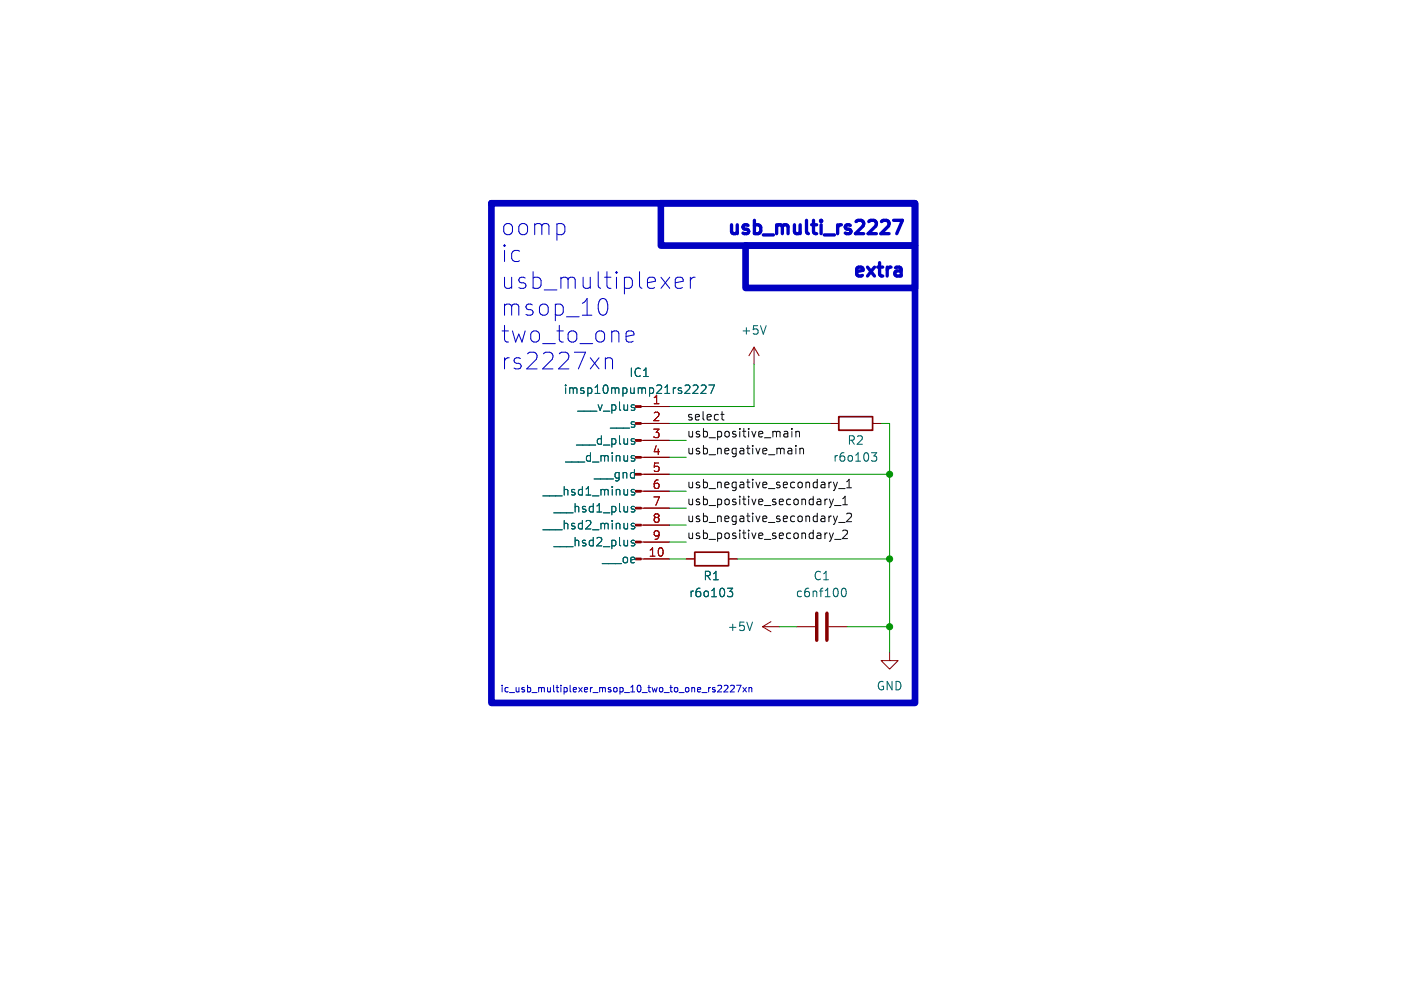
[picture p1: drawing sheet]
<svg xmlns="http://www.w3.org/2000/svg" width="210mm" height="148mm" viewBox="0 0 210 148" stroke-linecap="round" stroke-linejoin="round" font-family="sans-serif">
<path d="M125.7 62.5h5.1v2h-5.1zM104.1 82.8h5.1v2h-5.1z" fill="none" stroke="#840000" stroke-width=".25"/>
<g fill="none" stroke="#840000" stroke-width=".15">
<path d="M113 52.1l-.7 1.2M113 52.1v2.5M113 52.1l.8 1.2M96.1 63.5h4.2M96.1 78.7h4.2M96.1 76.2h4.2M96.1 73.7h4.2M96.1 71.1h4.2M96.1 68.6h4.2M96.1 66h4.2M96.1 61h4.2M124.5 63.5h1.2"/>
<path d="M130.8 63.5h1.3M96.1 83.8h4.2M96.1 81.3h4.2M102.9 83.8h1.2M109.2 83.8h1.3M114.3 94l1.3 .7M114.3 94h2.5M115.6 93.2l-1.3 .8M119.4 94h2.8M124.2 94h2.8M133.3 97.8v1.3h1.3l-1.3 1.2-1.2-1.2h1.2"/>
</g>
<g fill="none" stroke="#006464" stroke-width=".15">
<path d="M103.9 57.9l.5-.2 .2 .2v.2l-.8 .9h.8M105.1 57.9l.5-.2 .2 .2v.2l-.8 .9h.8M106.3 57.7h.8l-.5 1.3M114.8 48.8l-.4 1.3M94.8 68.7l.3 .1 .1 .2-.2 .2h-.3M94.8 68.3l.3 .1M95 61.1l.2 .2-.2 .2M95 66.2l.2 .2-.2 .2M95 60.7l.1 .1M95 65.8h.1M95.1 73.5l-.3-.1-.2 .2 .1 .2 .4 .1v.3h-.5M95.1 76l-.3-.1-.2 .2 .1 .2 .4 .1v.3h-.5"/>
<path d="M95.1 78.5h-.3l-.2 .2 .1 .1 .4 .2v.3h-.5M130.6 67.9h.8l-.4 .5 .4 .1v.4l-.2 .3h-.4M95.1 81.1l-.3-.1-.2 .2 .1 .2 .4 .1v.3h-.5M109 88.2h.8l-.4 .5 .4 .1v.4l-.2 .3h-.4M112.8 93.3l-.4 1.3M126.2 88.3l.2-.1a.69 .69 0 0 1 .5 .5 .69 .69 0 0 1-.2 .7l-.2 .1a.68 .68 0 0 1-.3-1.2z"/>
</g>
<g fill="#840000" stroke="#840000" stroke-width=".15">
<path d="M95.2 83.7h.9v.2h-.9z"/>
<path d="M95.2 81.2h.9v.2h-.9z"/>
<path d="M95.2 78.6h.9v.3h-.9z"/>
<path d="M95.2 76.1h.9v.2h-.9z"/>
<path d="M95.2 73.5h.9v.3h-.9z"/>
<path d="M95.2 71h.9v.2h-.9z"/>
<path d="M95.2 68.5h.9v.2h-.9z"/>
<path d="M95.2 65.9h.9v.3h-.9z"/>
<path d="M95.2 63.4h.9v.2h-.9z"/>
<path d="M95.2 60.8h.9v.3h-.9z"/>
</g>
<path d="M122.4 91.9v4.1M124 91.9v4.1" fill="none" stroke="#840000" stroke-width=".51"/>
<g fill="none" stroke="#0f0f0f" stroke-width=".15">
<path d="M108.1 62.1h.4M108.2 61.7v1.1l.3 .2M117.9 64.7l.2 .2v.6M118.1 65.5h-.1M118.1 65h-.1M118.7 64.3v.1M118.7 64.7v.8M119.3 64.7v.8M119.3 66.8v.1M119.3 67.2v.9M119.3 64.8l.2-.1h.3v.8M119.9 67.2v.9"/>
<path d="M119.9 67.3l.2-.1 .3 .1v.8M124.3 74.8l.3 .9M124.3 79.9l.3 .9M124.6 75.7l-.1 .3-.2 .1M124.9 74.8l-.3 .9M124.9 72.3l.3 .8M124.9 77.4l.3 .8M124.9 79.9l-.3 .9M125.1 75.8h1M125.2 73.1l-.1 .3-.2 .2M125.2 78.2l-.1 .3-.2 .2M125.5 72.3l-.3 .8"/>
<path d="M125.5 77.4l-.3 .8M125.7 73.3h1M125.7 78.3h1M126.3 75.7h.7M126.3 74.8l.4-.4v1.3M126.3 79.6l.5-.1 .2 .1v.3l-.7 .9h.7M126.9 73.1h.7M126.9 72.2l.4-.3v1.2M126.9 77.1l.5-.1 .2 .1v.2l-.7 .9h.7M124.6 80.8l-.1 .3-.2 .1M125.1 80.9h1"/>
</g>
<g fill="none" stroke="#0000c2" stroke-width=".15">
<path d="M90.7 53.6v1.7M90.7 53.9a.62 .62 0 0 1 1.1 .1v1.3M91 45.2a1.47 1.47 0 0 1-.5 2.1h-.2M94 51.2l.2 .1h.5l.2-.1M94 49.7l.2-.1h.5l.2 .1 .1 .5-1.2 .3M101.2 42.4l1.2-.2-.1-.5-.2-.1h-.5l-.3 .1-.1 .2v1l.1 .2 .3 .1h.5l.2-.1M103.5 41.6v1.6M104.2 41.6a.64 .64 0 0 0-.7 .5M107.7 102.8h.4l.1 .2-.6 .8h.6M108.6 102.9l.3-.1 .2 .2-.6 .8h.6M109.5 102.9l.4-.1 .2 .2-.6 .8h.6M110.4 102.8h.7l-.5 1"/>
<path d="M111.4 103.1l.5 .7M111.9 103.1l-.5 .7M112.3 103.1v.7M112.3 103.2l.1-.1h.2l.1 .7"/>
</g>
<path d="M132.4 33h.5a.54 .54 0 0 1 .3 .9l-1.2 1.1h1.3M133.9 33h1.4l-.9 2M134.8 40.1l.3 .2v1.1M135.1 41.3l-.7 .1M135.1 40.5l-.7 .1" fill="none" stroke="#0000c2" stroke-width=".5"/>
<path d="M73.7 30.5h63.5v74.9h-63.5zM99.1 30.5h38.1v6.3h-38.1zM111.8 36.8h25.4v6.4h-25.4z" fill="none" stroke="#0000c2" stroke-width="1"/>
<g fill="none" stroke="#009600" stroke-width=".15">
<path d="M113 54.6v6.4h-12.7M100.3 73.7h2.6M100.3 78.7h2.6M100.3 68.6h2.6M100.3 63.5h24.2M100.3 66h2.6M100.3 71.1h33M100.3 76.2h2.6M132.1 63.5h1.2v34.3M100.3 83.8h2.6M100.3 81.3h2.6M110.5 83.8h22.8"/>
<path d="M116.8 94h2.6M127 94h6.3"/>
</g>
<g fill="#009600" stroke="#009600" stroke-width=".15">
<circle cx="133.3" cy="71.1" r=".46"/>
<circle cx="133.3" cy="83.8" r=".46"/>
<circle cx="133.3" cy="94" r=".46"/>
</g>
<g font-size="3.5" fill="#0000c2">
<text x="74.9" y="35.5">oomp</text>
<text x="74.9" y="39.5">ic</text>
<text x="74.9" y="43.6">usb_multiplexer</text>
<text x="74.9" y="47.6">msop_10</text>
<text x="74.9" y="51.6">two_to_one</text>
<text x="74.9" y="55.6">rs2227xn</text>
</g>
<g font-size="2.8" fill="#0000c2">
<text x="108.4" y="35.3">usb_multi_rs2227</text>
<text x="127.3" y="41.7">extra</text>
</g>
<g font-size="1.8" fill="#006464">
<text x="111" y="50.4">+5V</text>
<text x="84.4" y="59.3">imsp10mpump21rs2227</text>
<text x="94.2" y="56.7">IC1</text>
<text x="86.5" y="61.8">___v_plus</text>
<text x="91.4" y="64.4">___s</text>
<text x="84.7" y="69.4">___d_minus</text>
<text x="86.3" y="66.9">___d_plus</text>
<text x="89" y="72">___gnd</text>
<text x="124.8" y="69.4">r6o103</text>
<text x="126.9" y="66.9">R2</text>
<text x="81.3" y="74.5">___hsd1_minus</text>
<text x="82.9" y="77.1">___hsd1_plus</text>
<text x="81.3" y="79.6">___hsd2_minus</text>
<text x="82.9" y="82.1">___hsd2_plus</text>
<text x="90.2" y="84.7">___oe</text>
<text x="103.2" y="89.8">r6o103</text>
<text x="105.3" y="87.2">R1</text>
<text x="119.2" y="89.8">c6nf100</text>
<text x="121.8" y="87.2">C1</text>
<text x="108.9" y="94.8">+5V</text>
<text x="131.3" y="103.7">GND</text>
</g>
<g font-size="1.8" fill="#a90000">
<text x="97.7" y="60.7">1</text>
<text x="97.7" y="63.2">2</text>
<text x="97.7" y="65.8">3</text>
<text x="97.7" y="68.3">4</text>
<text x="97.7" y="70.9">5</text>
<text x="97.7" y="73.4">6</text>
<text x="97.7" y="75.9">7</text>
<text x="97.1" y="83.6">10</text>
<text x="97.7" y="78.5">8</text>
<text x="97.7" y="81">9</text>
</g>
<g font-size="1.8" fill="#0f0f0f">
<text x="102.9" y="63.2">select</text>
<text x="102.9" y="65.7">usb_positive_main</text>
<text x="102.9" y="68.2">usb_negative_main</text>
<text x="102.9" y="75.9">usb_positive_secondary_1</text>
<text x="102.9" y="73.3">usb_negative_secondary_1</text>
<text x="102.9" y="78.4">usb_negative_secondary_2</text>
<text x="102.9" y="80.9">usb_positive_secondary_2</text>
</g>
<text font-size="1.4" fill="#0000c2" x="74.9" y="103.9">ic_usb_multiplexer_msop_10_two_to_one_rs2227xn</text>
</svg>
